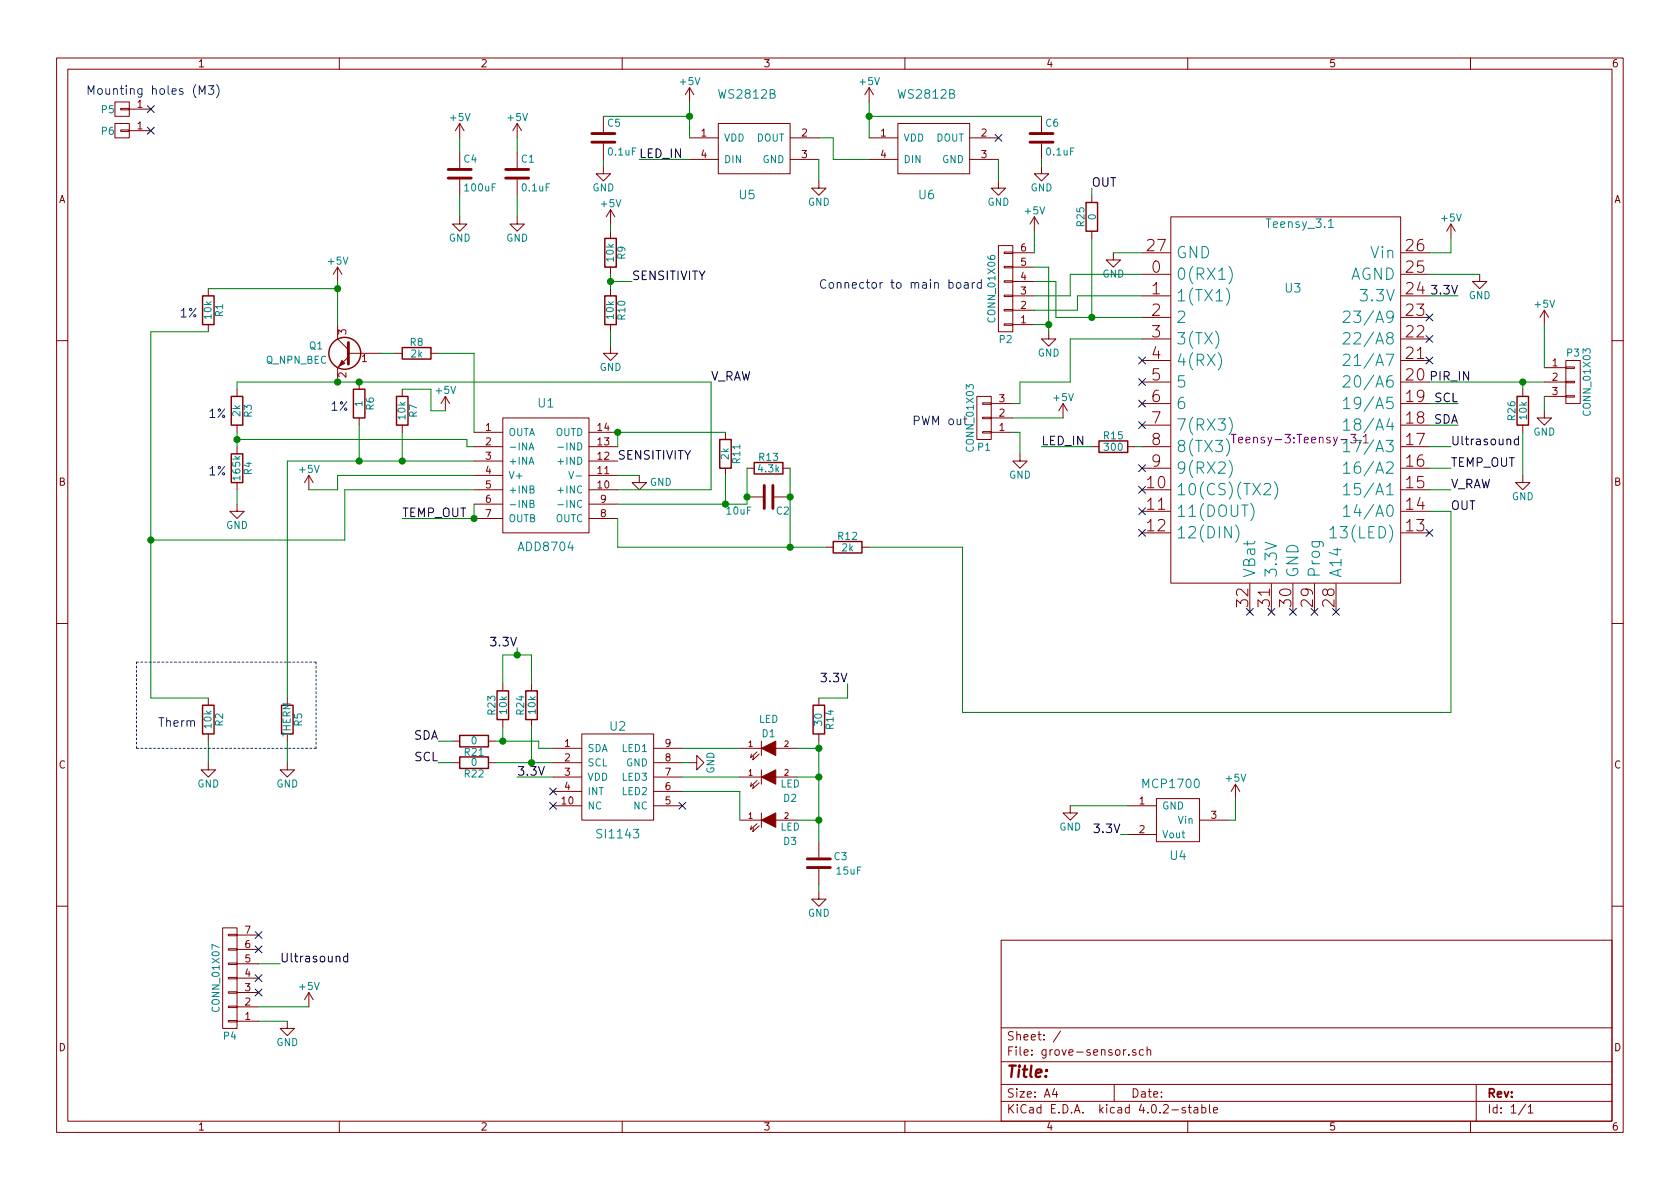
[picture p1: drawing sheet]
EESchema Schematic File Version 2
LIBS:power
LIBS:device
LIBS:transistors
LIBS:conn
LIBS:linear
LIBS:regul
LIBS:74xx
LIBS:cmos4000
LIBS:adc-dac
LIBS:memory
LIBS:xilinx
LIBS:microcontrollers
LIBS:dsp
LIBS:microchip
LIBS:analog_switches
LIBS:motorola
LIBS:texas
LIBS:intel
LIBS:audio
LIBS:interface
LIBS:digital-audio
LIBS:philips
LIBS:display
LIBS:cypress
LIBS:siliconi
LIBS:opto
LIBS:atmel
LIBS:contrib
LIBS:valves
LIBS:teensy_3.1
LIBS:grove-sensor-cache
EELAYER 25 0
EELAYER END
$Descr A4 11693 8268
encoding utf-8
Sheet 1 1
Title ""
Date ""
Rev ""
Comp ""
Comment1 ""
Comment2 ""
Comment3 ""
Comment4 ""
$EndDescr
$Comp
L Teensy_3.1 U3
U 1 1
P 8950 3050
F 0 "U3" H 9000 4100 60  0000 C CNN
F 1 "Teensy_3.1" H 9050 4550 60  0000 C CNN
F 2 "Teensy-3:Teensy-3.1" H 9050 3050 60  0000 C CNN
F 3 "" H 9050 3050 60  0000 C CNN
	1    8950 3050
	1    0    0    -1  
$EndComp
$Comp
L ADD8704 U1
U 1 1
P 3800 3250
F 0 "U1" H 3800 3700 60  0000 C CNN
F 1 "ADD8704" H 3800 2700 60  0000 C CNN
F 2 "SI1143:TSSOP-14" H 3800 3250 60  0001 C CNN
F 3 "" H 3800 3250 60  0000 C CNN
	1    3800 3250
	1    0    0    -1  
$EndComp
$Comp
L R R8
U 1 1
P 2900 2450
F 0 "R8" V 2980 2450 50  0000 C CNN
F 1 "2k" V 2900 2450 50  0000 C CNN
F 2 "Resistors_SMD:R_0603_HandSoldering" V 2830 2450 50  0001 C CNN
F 3 "" H 2900 2450 50  0000 C CNN
	1    2900 2450
	0    -1   -1   0   
$EndComp
$Comp
L R R1
U 1 1
P 1450 2150
F 0 "R1" V 1530 2150 50  0000 C CNN
F 1 "10k" V 1450 2150 50  0000 C CNN
F 2 "Resistors_SMD:R_0603_HandSoldering" V 1380 2150 50  0001 C CNN
F 3 "" H 1450 2150 50  0000 C CNN
	1    1450 2150
	1    0    0    -1  
$EndComp
$Comp
L C C1
U 1 1
P 3600 1200
F 0 "C1" H 3625 1300 50  0000 L CNN
F 1 "0.1uF" H 3625 1100 50  0000 L CNN
F 2 "Capacitors_SMD:C_0603_HandSoldering" H 3638 1050 50  0001 C CNN
F 3 "" H 3600 1200 50  0000 C CNN
	1    3600 1200
	1    0    0    -1  
$EndComp
$Comp
L +5V #PWR01
U 1 1
P 2350 1950
F 0 "#PWR01" H 2350 1800 50  0001 C CNN
F 1 "+5V" H 2350 2090 50  0000 C CNN
F 2 "" H 2350 1950 50  0000 C CNN
F 3 "" H 2350 1950 50  0000 C CNN
	1    2350 1950
	1    0    0    -1  
$EndComp
$Comp
L R R3
U 1 1
P 1650 2850
F 0 "R3" V 1730 2850 50  0000 C CNN
F 1 "2k" V 1650 2850 50  0000 C CNN
F 2 "Resistors_SMD:R_0603_HandSoldering" V 1580 2850 50  0001 C CNN
F 3 "" H 1650 2850 50  0000 C CNN
	1    1650 2850
	1    0    0    -1  
$EndComp
$Comp
L R R4
U 1 1
P 1650 3250
F 0 "R4" V 1730 3250 50  0000 C CNN
F 1 "165k" V 1650 3250 50  0000 C CNN
F 2 "Resistors_SMD:R_0603_HandSoldering" V 1580 3250 50  0001 C CNN
F 3 "" H 1650 3250 50  0000 C CNN
	1    1650 3250
	1    0    0    -1  
$EndComp
$Comp
L R R2
U 1 1
P 1450 5000
F 0 "R2" V 1530 5000 50  0000 C CNN
F 1 "10k" V 1450 5000 50  0000 C CNN
F 2 "Resistors_SMD:R_0603" V 1380 5000 50  0001 C CNN
F 3 "" H 1450 5000 50  0000 C CNN
	1    1450 5000
	1    0    0    -1  
$EndComp
$Comp
L R R5
U 1 1
P 2000 5000
F 0 "R5" V 2080 5000 50  0000 C CNN
F 1 "THERM" V 2000 5000 50  0000 C CNN
F 2 "Resistors_SMD:R_0402" V 1930 5000 50  0001 C CNN
F 3 "" H 2000 5000 50  0000 C CNN
	1    2000 5000
	1    0    0    -1  
$EndComp
$Comp
L GND #PWR02
U 1 1
P 1650 3500
F 0 "#PWR02" H 1650 3250 50  0001 C CNN
F 1 "GND" H 1650 3350 50  0000 C CNN
F 2 "" H 1650 3500 50  0000 C CNN
F 3 "" H 1650 3500 50  0000 C CNN
	1    1650 3500
	1    0    0    -1  
$EndComp
$Comp
L GND #PWR03
U 1 1
P 1450 5300
F 0 "#PWR03" H 1450 5050 50  0001 C CNN
F 1 "GND" H 1450 5150 50  0000 C CNN
F 2 "" H 1450 5300 50  0000 C CNN
F 3 "" H 1450 5300 50  0000 C CNN
	1    1450 5300
	1    0    0    -1  
$EndComp
$Comp
L GND #PWR04
U 1 1
P 2000 5300
F 0 "#PWR04" H 2000 5050 50  0001 C CNN
F 1 "GND" H 2000 5150 50  0000 C CNN
F 2 "" H 2000 5300 50  0000 C CNN
F 3 "" H 2000 5300 50  0000 C CNN
	1    2000 5300
	1    0    0    -1  
$EndComp
Text Notes 1250 2200 0    60   ~ 0
1%\n
Text Notes 1450 2900 0    60   ~ 0
1%\n
Text Notes 1450 3300 0    60   ~ 0
1%\n
$Comp
L R R6
U 1 1
P 2500 2800
F 0 "R6" V 2580 2800 50  0000 C CNN
F 1 "1" V 2500 2800 50  0000 C CNN
F 2 "Resistors_SMD:R_0603_HandSoldering" V 2430 2800 50  0001 C CNN
F 3 "" H 2500 2800 50  0000 C CNN
	1    2500 2800
	1    0    0    -1  
$EndComp
Text Notes 1100 5050 0    60   ~ 0
Therm\n
Text Notes 2300 2850 0    60   ~ 0
1%\n
$Comp
L R R7
U 1 1
P 2800 2850
F 0 "R7" V 2880 2850 50  0000 C CNN
F 1 "10k" V 2800 2850 50  0000 C CNN
F 2 "Resistors_SMD:R_0603_HandSoldering" V 2730 2850 50  0001 C CNN
F 3 "" H 2800 2850 50  0000 C CNN
	1    2800 2850
	1    0    0    -1  
$EndComp
$Comp
L +5V #PWR05
U 1 1
P 3100 2850
F 0 "#PWR05" H 3100 2700 50  0001 C CNN
F 1 "+5V" H 3100 2990 50  0000 C CNN
F 2 "" H 3100 2850 50  0000 C CNN
F 3 "" H 3100 2850 50  0000 C CNN
	1    3100 2850
	1    0    0    -1  
$EndComp
$Comp
L GND #PWR06
U 1 1
P 3600 1500
F 0 "#PWR06" H 3600 1250 50  0001 C CNN
F 1 "GND" H 3600 1350 50  0000 C CNN
F 2 "" H 3600 1500 50  0000 C CNN
F 3 "" H 3600 1500 50  0000 C CNN
	1    3600 1500
	1    0    0    -1  
$EndComp
$Comp
L +5V #PWR07
U 1 1
P 3600 950
F 0 "#PWR07" H 3600 800 50  0001 C CNN
F 1 "+5V" H 3600 1090 50  0000 C CNN
F 2 "" H 3600 950 50  0000 C CNN
F 3 "" H 3600 950 50  0000 C CNN
	1    3600 950 
	1    0    0    -1  
$EndComp
$Comp
L +5V #PWR08
U 1 1
P 2150 3400
F 0 "#PWR08" H 2150 3250 50  0001 C CNN
F 1 "+5V" H 2150 3540 50  0000 C CNN
F 2 "" H 2150 3400 50  0000 C CNN
F 3 "" H 2150 3400 50  0000 C CNN
	1    2150 3400
	1    0    0    -1  
$EndComp
Text Label 2800 3600 0    60   ~ 0
TEMP_OUT
$Comp
L +5V #PWR09
U 1 1
P 10100 1650
F 0 "#PWR09" H 10100 1500 50  0001 C CNN
F 1 "+5V" H 10100 1790 50  0000 C CNN
F 2 "" H 10100 1650 50  0000 C CNN
F 3 "" H 10100 1650 50  0000 C CNN
	1    10100 1650
	1    0    0    -1  
$EndComp
$Comp
L GND #PWR010
U 1 1
P 10300 1900
F 0 "#PWR010" H 10300 1650 50  0001 C CNN
F 1 "GND" H 10300 1750 50  0000 C CNN
F 2 "" H 10300 1900 50  0000 C CNN
F 3 "" H 10300 1900 50  0000 C CNN
	1    10300 1900
	1    0    0    -1  
$EndComp
$Comp
L GND #PWR011
U 1 1
P 7750 1750
F 0 "#PWR011" H 7750 1500 50  0001 C CNN
F 1 "GND" H 7750 1600 50  0000 C CNN
F 2 "" H 7750 1750 50  0000 C CNN
F 3 "" H 7750 1750 50  0000 C CNN
	1    7750 1750
	1    0    0    -1  
$EndComp
$Comp
L R R13
U 1 1
P 5350 3250
F 0 "R13" V 5430 3250 50  0000 C CNN
F 1 "4.3k" V 5350 3250 50  0000 C CNN
F 2 "Resistors_SMD:R_0603_HandSoldering" V 5280 3250 50  0001 C CNN
F 3 "" H 5350 3250 50  0000 C CNN
	1    5350 3250
	0    -1   -1   0   
$EndComp
$Comp
L C C2
U 1 1
P 5350 3450
F 0 "C2" V 5450 3500 50  0000 L CNN
F 1 "10uF" V 5450 3150 50  0000 L CNN
F 2 "Capacitors_SMD:C_0603_HandSoldering" H 5388 3300 50  0001 C CNN
F 3 "" H 5350 3450 50  0000 C CNN
	1    5350 3450
	0    1    1    0   
$EndComp
$Comp
L R R12
U 1 1
P 5900 3800
F 0 "R12" V 5980 3800 50  0000 C CNN
F 1 "2k" V 5900 3800 50  0000 C CNN
F 2 "Resistors_SMD:R_0603_HandSoldering" V 5830 3800 50  0001 C CNN
F 3 "" H 5900 3800 50  0000 C CNN
	1    5900 3800
	0    -1   -1   0   
$EndComp
$Comp
L R R11
U 1 1
P 5050 3150
F 0 "R11" V 5130 3150 50  0000 C CNN
F 1 "2k" V 5050 3150 50  0000 C CNN
F 2 "Resistors_SMD:R_0603_HandSoldering" V 4980 3150 50  0001 C CNN
F 3 "" H 5050 3150 50  0000 C CNN
	1    5050 3150
	1    0    0    -1  
$EndComp
$Comp
L GND #PWR012
U 1 1
P 4450 3300
F 0 "#PWR012" H 4450 3050 50  0001 C CNN
F 1 "GND" H 4600 3250 50  0000 C CNN
F 2 "" H 4450 3300 50  0000 C CNN
F 3 "" H 4450 3300 50  0000 C CNN
	1    4450 3300
	1    0    0    -1  
$EndComp
Text Label 4300 3200 0    60   ~ 0
SENSITIVITY
Text Label 4400 1950 0    60   ~ 0
SENSITIVITY
$Comp
L R R9
U 1 1
P 4250 1750
F 0 "R9" V 4330 1750 50  0000 C CNN
F 1 "10k" V 4250 1750 50  0000 C CNN
F 2 "Resistors_SMD:R_0603_HandSoldering" V 4180 1750 50  0001 C CNN
F 3 "" H 4250 1750 50  0000 C CNN
	1    4250 1750
	1    0    0    -1  
$EndComp
$Comp
L R R10
U 1 1
P 4250 2150
F 0 "R10" V 4330 2150 50  0000 C CNN
F 1 "10k" V 4250 2150 50  0000 C CNN
F 2 "Resistors_SMD:R_0603_HandSoldering" V 4180 2150 50  0001 C CNN
F 3 "" H 4250 2150 50  0000 C CNN
	1    4250 2150
	1    0    0    -1  
$EndComp
$Comp
L GND #PWR013
U 1 1
P 4250 2400
F 0 "#PWR013" H 4250 2150 50  0001 C CNN
F 1 "GND" H 4250 2250 50  0000 C CNN
F 2 "" H 4250 2400 50  0000 C CNN
F 3 "" H 4250 2400 50  0000 C CNN
	1    4250 2400
	1    0    0    -1  
$EndComp
$Comp
L +5V #PWR014
U 1 1
P 4250 1550
F 0 "#PWR014" H 4250 1400 50  0001 C CNN
F 1 "+5V" H 4250 1690 50  0000 C CNN
F 2 "" H 4250 1550 50  0000 C CNN
F 3 "" H 4250 1550 50  0000 C CNN
	1    4250 1550
	1    0    0    -1  
$EndComp
Text Label 4950 2650 0    60   ~ 0
V_RAW
Text Label 10100 3550 0    60   ~ 0
OUT
Text Label 10100 3400 0    60   ~ 0
V_RAW
Text Label 10100 3250 0    60   ~ 0
TEMP_OUT
$Comp
L GND #PWR015
U 1 1
P 7100 3150
F 0 "#PWR015" H 7100 2900 50  0001 C CNN
F 1 "GND" H 7100 3000 50  0000 C CNN
F 2 "" H 7100 3150 50  0000 C CNN
F 3 "" H 7100 3150 50  0000 C CNN
	1    7100 3150
	1    0    0    -1  
$EndComp
Text Notes 6350 2950 0    60   ~ 0
PWM out\n
$Comp
L GND #PWR016
U 1 1
P 7300 2300
F 0 "#PWR016" H 7300 2050 50  0001 C CNN
F 1 "GND" H 7300 2150 50  0000 C CNN
F 2 "" H 7300 2300 50  0000 C CNN
F 3 "" H 7300 2300 50  0000 C CNN
	1    7300 2300
	1    0    0    -1  
$EndComp
$Comp
L +5V #PWR017
U 1 1
P 7200 1600
F 0 "#PWR017" H 7200 1450 50  0001 C CNN
F 1 "+5V" H 7200 1740 50  0000 C CNN
F 2 "" H 7200 1600 50  0000 C CNN
F 3 "" H 7200 1600 50  0000 C CNN
	1    7200 1600
	1    0    0    -1  
$EndComp
Text Notes 5700 2000 0    60   ~ 0
Connector to main board\n
$Comp
L SI1143 U2
U 1 1
P 4200 5300
F 0 "U2" H 4300 5550 60  0000 C CNN
F 1 "SI1143" H 4300 4800 60  0000 C CNN
F 2 "SI1143:SI1143" H 4200 5300 60  0001 C CNN
F 3 "" H 4200 5300 60  0000 C CNN
	1    4200 5300
	1    0    0    -1  
$EndComp
Text Label 10150 2050 2    60   ~ 0
3.3V
$Comp
L GND #PWR018
U 1 1
P 4800 5300
F 0 "#PWR018" H 4800 5050 50  0001 C CNN
F 1 "GND" H 4800 5150 50  0000 C CNN
F 2 "" H 4800 5300 50  0000 C CNN
F 3 "" H 4800 5300 50  0000 C CNN
	1    4800 5300
	0    -1   -1   0   
$EndComp
Text Label 3600 5400 0    60   ~ 0
3.3V
Text Label 10150 2950 2    60   ~ 0
SDA
Text Label 10150 2800 2    60   ~ 0
SCL
Text Label 3050 5150 2    60   ~ 0
SDA
Text Label 3050 5300 2    60   ~ 0
SCL
NoConn ~ 4750 5600
NoConn ~ 3850 5600
$Comp
L R R14
U 1 1
P 5700 5000
F 0 "R14" V 5780 5000 50  0000 C CNN
F 1 "30" V 5700 5000 50  0000 C CNN
F 2 "Resistors_SMD:R_0603_HandSoldering" V 5630 5000 50  0001 C CNN
F 3 "" H 5700 5000 50  0000 C CNN
	1    5700 5000
	1    0    0    -1  
$EndComp
$Comp
L C C3
U 1 1
P 5700 6000
F 0 "C3" H 5500 5950 50  0000 L CNN
F 1 "15uF" H 5400 6050 50  0000 L CNN
F 2 "Capacitors_SMD:C_0603_HandSoldering" H 5738 5850 50  0001 C CNN
F 3 "" H 5700 6000 50  0000 C CNN
	1    5700 6000
	-1   0    0    1   
$EndComp
$Comp
L GND #PWR019
U 1 1
P 5700 6200
F 0 "#PWR019" H 5700 5950 50  0001 C CNN
F 1 "GND" H 5700 6050 50  0000 C CNN
F 2 "" H 5700 6200 50  0000 C CNN
F 3 "" H 5700 6200 50  0000 C CNN
	1    5700 6200
	1    0    0    -1  
$EndComp
Text Label 5900 4750 2    60   ~ 0
3.3V
$Comp
L LED D1
U 1 1
P 5350 5200
F 0 "D1" H 5350 5300 50  0000 C CNN
F 1 "LED" H 5350 5400 50  0000 C CNN
F 2 "LEDs:LED_0805" H 5350 5200 50  0001 C CNN
F 3 "" H 5350 5200 50  0000 C CNN
	1    5350 5200
	1    0    0    -1  
$EndComp
$Comp
L LED D2
U 1 1
P 5350 5400
F 0 "D2" H 5500 5250 50  0000 C CNN
F 1 "LED" H 5500 5350 50  0000 C CNN
F 2 "LEDs:LED_0805" H 5350 5400 50  0001 C CNN
F 3 "" H 5350 5400 50  0000 C CNN
	1    5350 5400
	1    0    0    -1  
$EndComp
$Comp
L LED D3
U 1 1
P 5350 5700
F 0 "D3" H 5500 5550 50  0000 C CNN
F 1 "LED" H 5500 5650 50  0000 C CNN
F 2 "LEDs:LED_0805" H 5350 5700 50  0001 C CNN
F 3 "" H 5350 5700 50  0000 C CNN
	1    5350 5700
	1    0    0    -1  
$EndComp
NoConn ~ 3850 5500
Text Label 9950 2650 0    60   ~ 0
PIR_IN
NoConn ~ 9950 3700
NoConn ~ 9950 2500
NoConn ~ 9950 2350
NoConn ~ 9950 2200
NoConn ~ 8700 4250
NoConn ~ 8850 4250
NoConn ~ 9000 4250
NoConn ~ 9150 4250
NoConn ~ 9300 4250
$Comp
L CONN_01X06 P2
U 1 1
P 7000 2000
F 0 "P2" H 7000 2350 50  0000 C CNN
F 1 "CONN_01X06" V 7100 2000 50  0000 C CNN
F 2 "Pin_Headers:Pin_Header_Straight_1x06" H 7000 2000 50  0001 C CNN
F 3 "" H 7000 2000 50  0000 C CNN
	1    7000 2000
	-1   0    0    1   
$EndComp
$Comp
L R R21
U 1 1
P 3300 5150
F 0 "R21" V 3380 5150 50  0000 C CNN
F 1 "0" V 3300 5150 50  0000 C CNN
F 2 "Resistors_SMD:R_0603_HandSoldering" V 3230 5150 50  0001 C CNN
F 3 "" H 3300 5150 50  0000 C CNN
	1    3300 5150
	0    1    1    0   
$EndComp
$Comp
L R R22
U 1 1
P 3300 5300
F 0 "R22" V 3380 5300 50  0000 C CNN
F 1 "0" V 3300 5300 50  0000 C CNN
F 2 "Resistors_SMD:R_0603_HandSoldering" V 3230 5300 50  0001 C CNN
F 3 "" H 3300 5300 50  0000 C CNN
	1    3300 5300
	0    1    1    0   
$EndComp
$Comp
L R R23
U 1 1
P 3500 4900
F 0 "R23" V 3580 4900 50  0000 C CNN
F 1 "10k" V 3500 4900 50  0000 C CNN
F 2 "Resistors_SMD:R_0603_HandSoldering" V 3430 4900 50  0001 C CNN
F 3 "" H 3500 4900 50  0000 C CNN
	1    3500 4900
	-1   0    0    1   
$EndComp
$Comp
L R R24
U 1 1
P 3700 4900
F 0 "R24" V 3780 4900 50  0000 C CNN
F 1 "10k" V 3700 4900 50  0000 C CNN
F 2 "Resistors_SMD:R_0603_HandSoldering" V 3630 4900 50  0001 C CNN
F 3 "" H 3700 4900 50  0000 C CNN
	1    3700 4900
	-1   0    0    1   
$EndComp
Text Label 3600 4500 2    60   ~ 0
3.3V
Text Label 7600 1300 0    60   ~ 0
OUT
$Comp
L R R25
U 1 1
P 7600 1500
F 0 "R25" V 7680 1500 50  0000 C CNN
F 1 "0" V 7600 1500 50  0000 C CNN
F 2 "Resistors_SMD:R_0603_HandSoldering" V 7530 1500 50  0001 C CNN
F 3 "" H 7600 1500 50  0000 C CNN
	1    7600 1500
	-1   0    0    1   
$EndComp
$Comp
L C C4
U 1 1
P 3200 1200
F 0 "C4" H 3225 1300 50  0000 L CNN
F 1 "100uF" H 3225 1100 50  0000 L CNN
F 2 "Capacitors_SMD:C_1210_HandSoldering" H 3238 1050 50  0001 C CNN
F 3 "" H 3200 1200 50  0000 C CNN
	1    3200 1200
	1    0    0    -1  
$EndComp
$Comp
L +5V #PWR020
U 1 1
P 3200 950
F 0 "#PWR020" H 3200 800 50  0001 C CNN
F 1 "+5V" H 3200 1090 50  0000 C CNN
F 2 "" H 3200 950 50  0000 C CNN
F 3 "" H 3200 950 50  0000 C CNN
	1    3200 950 
	1    0    0    -1  
$EndComp
$Comp
L GND #PWR021
U 1 1
P 3200 1500
F 0 "#PWR021" H 3200 1250 50  0001 C CNN
F 1 "GND" H 3200 1350 50  0000 C CNN
F 2 "" H 3200 1500 50  0000 C CNN
F 3 "" H 3200 1500 50  0000 C CNN
	1    3200 1500
	1    0    0    -1  
$EndComp
$Comp
L GND #PWR022
U 1 1
P 10750 2850
F 0 "#PWR022" H 10750 2600 50  0001 C CNN
F 1 "GND" H 10750 2700 50  0000 C CNN
F 2 "" H 10750 2850 50  0000 C CNN
F 3 "" H 10750 2850 50  0000 C CNN
	1    10750 2850
	1    0    0    -1  
$EndComp
$Comp
L R R26
U 1 1
P 10600 2850
F 0 "R26" V 10680 2850 50  0000 C CNN
F 1 "10k" V 10600 2850 50  0000 C CNN
F 2 "Resistors_SMD:R_0603_HandSoldering" V 10530 2850 50  0001 C CNN
F 3 "" H 10600 2850 50  0000 C CNN
	1    10600 2850
	-1   0    0    1   
$EndComp
$Comp
L MCP1700 U4
U 1 1
P 8150 5800
F 0 "U4" H 8200 5650 60  0000 C CNN
F 1 "MCP1700" H 8150 6150 60  0000 C CNN
F 2 "TO_SOT_Packages_SMD:SOT-23" H 8150 5800 60  0001 C CNN
F 3 "" H 8150 5800 60  0000 C CNN
	1    8150 5800
	1    0    0    -1  
$EndComp
$Comp
L GND #PWR023
U 1 1
P 7450 5600
F 0 "#PWR023" H 7450 5350 50  0001 C CNN
F 1 "GND" H 7450 5450 50  0000 C CNN
F 2 "" H 7450 5600 50  0000 C CNN
F 3 "" H 7450 5600 50  0000 C CNN
	1    7450 5600
	1    0    0    -1  
$EndComp
Text Label 7800 5800 2    60   ~ 0
3.3V
$Comp
L +5V #PWR024
U 1 1
P 8600 5550
F 0 "#PWR024" H 8600 5400 50  0001 C CNN
F 1 "+5V" H 8600 5690 50  0000 C CNN
F 2 "" H 8600 5550 50  0000 C CNN
F 3 "" H 8600 5550 50  0000 C CNN
	1    8600 5550
	1    0    0    -1  
$EndComp
$Comp
L GND #PWR025
U 1 1
P 10600 3300
F 0 "#PWR025" H 10600 3050 50  0001 C CNN
F 1 "GND" H 10600 3150 50  0000 C CNN
F 2 "" H 10600 3300 50  0000 C CNN
F 3 "" H 10600 3300 50  0000 C CNN
	1    10600 3300
	1    0    0    -1  
$EndComp
NoConn ~ 7950 3400
NoConn ~ 7950 3550
NoConn ~ 7950 3700
$Comp
L WS2812B U5
U 1 1
P 5200 1050
F 0 "U5" H 5200 750 60  0000 C CNN
F 1 "WS2812B" H 5200 1450 60  0000 C CNN
F 2 "LEDs:LED_WS2812B-PLCC4" H 5200 1050 60  0001 C CNN
F 3 "" H 5200 1050 60  0000 C CNN
	1    5200 1050
	1    0    0    -1  
$EndComp
$Comp
L WS2812B U6
U 1 1
P 6450 1050
F 0 "U6" H 6450 750 60  0000 C CNN
F 1 "WS2812B" H 6450 1450 60  0000 C CNN
F 2 "LEDs:LED_WS2812B-PLCC4" H 6450 1050 60  0001 C CNN
F 3 "" H 6450 1050 60  0000 C CNN
	1    6450 1050
	1    0    0    -1  
$EndComp
$Comp
L GND #PWR026
U 1 1
P 5700 1250
F 0 "#PWR026" H 5700 1000 50  0001 C CNN
F 1 "GND" H 5700 1100 50  0000 C CNN
F 2 "" H 5700 1250 50  0000 C CNN
F 3 "" H 5700 1250 50  0000 C CNN
	1    5700 1250
	1    0    0    -1  
$EndComp
$Comp
L GND #PWR027
U 1 1
P 6950 1250
F 0 "#PWR027" H 6950 1000 50  0001 C CNN
F 1 "GND" H 6950 1100 50  0000 C CNN
F 2 "" H 6950 1250 50  0000 C CNN
F 3 "" H 6950 1250 50  0000 C CNN
	1    6950 1250
	1    0    0    -1  
$EndComp
$Comp
L +5V #PWR028
U 1 1
P 4800 700
F 0 "#PWR028" H 4800 550 50  0001 C CNN
F 1 "+5V" H 4800 840 50  0000 C CNN
F 2 "" H 4800 700 50  0000 C CNN
F 3 "" H 4800 700 50  0000 C CNN
	1    4800 700 
	1    0    0    -1  
$EndComp
$Comp
L +5V #PWR029
U 1 1
P 6050 700
F 0 "#PWR029" H 6050 550 50  0001 C CNN
F 1 "+5V" H 6050 840 50  0000 C CNN
F 2 "" H 6050 700 50  0000 C CNN
F 3 "" H 6050 700 50  0000 C CNN
	1    6050 700 
	1    0    0    -1  
$EndComp
Text Label 4450 1100 0    60   ~ 0
LED_IN
NoConn ~ 6950 950 
$Comp
L C C5
U 1 1
P 4200 950
F 0 "C5" H 4225 1050 50  0000 L CNN
F 1 "0.1uF" H 4225 850 50  0000 L CNN
F 2 "Capacitors_SMD:C_0603_HandSoldering" H 4238 800 50  0001 C CNN
F 3 "" H 4200 950 50  0000 C CNN
	1    4200 950 
	1    0    0    -1  
$EndComp
$Comp
L GND #PWR030
U 1 1
P 4200 1150
F 0 "#PWR030" H 4200 900 50  0001 C CNN
F 1 "GND" H 4200 1000 50  0000 C CNN
F 2 "" H 4200 1150 50  0000 C CNN
F 3 "" H 4200 1150 50  0000 C CNN
	1    4200 1150
	1    0    0    -1  
$EndComp
$Comp
L C C6
U 1 1
P 7250 950
F 0 "C6" H 7275 1050 50  0000 L CNN
F 1 "0.1uF" H 7275 850 50  0000 L CNN
F 2 "Capacitors_SMD:C_0603_HandSoldering" H 7288 800 50  0001 C CNN
F 3 "" H 7250 950 50  0000 C CNN
	1    7250 950 
	1    0    0    -1  
$EndComp
$Comp
L GND #PWR031
U 1 1
P 7250 1150
F 0 "#PWR031" H 7250 900 50  0001 C CNN
F 1 "GND" H 7250 1000 50  0000 C CNN
F 2 "" H 7250 1150 50  0000 C CNN
F 3 "" H 7250 1150 50  0000 C CNN
	1    7250 1150
	1    0    0    -1  
$EndComp
Text Label 7250 3100 0    60   ~ 0
LED_IN
NoConn ~ 7950 3250
NoConn ~ 7950 2950
NoConn ~ 7950 2800
NoConn ~ 7950 2650
NoConn ~ 7950 2500
$Comp
L Q_NPN_BEC Q1
U 1 1
P 2450 2450
F 0 "Q1" H 2750 2500 50  0000 R CNN
F 1 "Q_NPN_BEC" H 3050 2400 50  0000 R CNN
F 2 "TO_SOT_Packages_SMD:SOT-23" H 2650 2550 50  0001 C CNN
F 3 "" H 2450 2450 50  0000 C CNN
	1    2450 2450
	-1   0    0    -1  
$EndComp
$Comp
L CONN_01X01 P5
U 1 1
P 850 750
F 0 "P5" H 950 750 50  0000 C CNN
F 1 "CONN_01X01" H 1250 750 50  0001 C CNN
F 2 "Pin_Headers:Pin_Header_Straight_1x01" H 850 750 118 0001 C CNN
F 3 "" H 850 750 50  0000 C CNN
	1    850  750 
	-1   0    0    1   
$EndComp
$Comp
L CONN_01X01 P6
U 1 1
P 850 900
F 0 "P6" H 950 900 50  0000 C CNN
F 1 "CONN_01X01" H 1250 900 50  0001 C CNN
F 2 "Pin_Headers:Pin_Header_Straight_1x01" H 850 900 118 0001 C CNN
F 3 "" H 850 900 50  0000 C CNN
	1    850  900 
	-1   0    0    1   
$EndComp
Text Notes 600  650  0    60   ~ 0
Mounting holes (M3)\n
NoConn ~ 1050 750 
NoConn ~ 1050 900 
$Comp
L CONN_01X03 P1
U 1 1
P 6850 2900
F 0 "P1" H 6850 3100 50  0000 C CNN
F 1 "CONN_01X03" V 6950 2900 50  0000 C CNN
F 2 "Pin_Headers:Pin_Header_Straight_1x03" H 6850 2900 50  0001 C CNN
F 3 "" H 6850 2900 50  0000 C CNN
	1    6850 2900
	-1   0    0    1   
$EndComp
$Comp
L CONN_01X03 P3
U 1 1
P 10950 2650
F 0 "P3" H 10950 2850 50  0000 C CNN
F 1 "CONN_01X03" V 11050 2650 50  0000 C CNN
F 2 "Pin_Headers:Pin_Header_Straight_1x03" H 10950 2650 50  0001 C CNN
F 3 "" H 10950 2650 50  0000 C CNN
	1    10950 2650
	1    0    0    -1  
$EndComp
$Comp
L R R15
U 1 1
P 7750 3100
F 0 "R15" V 7830 3100 50  0000 C CNN
F 1 "300" V 7750 3100 50  0000 C CNN
F 2 "Resistors_SMD:R_0603_HandSoldering" V 7680 3100 50  0001 C CNN
F 3 "" H 7750 3100 50  0000 C CNN
	1    7750 3100
	0    -1   -1   0   
$EndComp
$Comp
L +5V #PWR032
U 1 1
P 10750 2250
F 0 "#PWR032" H 10750 2100 50  0001 C CNN
F 1 "+5V" H 10750 2390 50  0000 C CNN
F 2 "" H 10750 2250 50  0000 C CNN
F 3 "" H 10750 2250 50  0000 C CNN
	1    10750 2250
	1    0    0    -1  
$EndComp
Wire Wire Line
	3300 3000 3300 2450
Wire Wire Line
	3300 2450 3050 2450
Wire Wire Line
	2750 2450 2650 2450
Wire Wire Line
	2350 1950 2350 2250
Wire Wire Line
	1450 2000 2350 2000
Connection ~ 2350 2000
Wire Wire Line
	1650 2650 1650 2700
Wire Wire Line
	1650 3000 1650 3100
Wire Wire Line
	1650 3400 1650 3500
Wire Wire Line
	1650 3050 3250 3050
Wire Wire Line
	3250 3050 3250 3100
Wire Wire Line
	3250 3100 3300 3100
Connection ~ 1650 3050
Wire Wire Line
	1450 5150 1450 5300
Wire Wire Line
	2000 5150 2000 5300
Wire Wire Line
	1050 4850 1450 4850
Wire Wire Line
	1050 2300 1050 4850
Wire Wire Line
	1050 2300 1450 2300
Wire Wire Line
	2000 4850 2000 3200
Wire Wire Line
	2000 3200 3300 3200
Wire Notes Line
	950  4600 2200 4600
Wire Notes Line
	2200 4600 2200 5200
Wire Notes Line
	2200 5200 950  5200
Wire Notes Line
	950  5200 950  4600
Connection ~ 2350 2650
Wire Wire Line
	2500 2950 2500 3200
Connection ~ 2500 3200
Connection ~ 2800 3200
Wire Wire Line
	4950 2650 4950 3400
Wire Wire Line
	4950 3400 4300 3400
Connection ~ 2500 2650
Wire Wire Line
	2800 2700 3000 2700
Wire Wire Line
	3000 2700 3000 2850
Wire Wire Line
	3000 2850 3100 2850
Wire Wire Line
	1650 2650 4950 2650
Wire Wire Line
	3600 950  3600 1050
Wire Wire Line
	3600 1350 3600 1500
Wire Wire Line
	3300 3300 2350 3300
Wire Wire Line
	2350 3300 2350 3400
Wire Wire Line
	2350 3400 2150 3400
Wire Wire Line
	3300 3400 2400 3400
Wire Wire Line
	2400 3400 2400 3750
Wire Wire Line
	2400 3750 1050 3750
Connection ~ 1050 3750
Wire Wire Line
	3300 3500 3300 3600
Wire Wire Line
	3300 3600 2800 3600
Wire Wire Line
	6700 4950 10100 4950
Wire Wire Line
	10100 4950 10100 3550
Wire Wire Line
	10100 3550 9950 3550
Wire Wire Line
	9950 1750 10100 1750
Wire Wire Line
	10100 1750 10100 1650
Wire Wire Line
	9950 1900 10300 1900
Wire Wire Line
	7750 1750 7950 1750
Wire Wire Line
	6700 3800 6700 4950
Wire Wire Line
	4300 3600 4300 3800
Wire Wire Line
	5200 3500 4300 3500
Wire Wire Line
	5200 3250 5200 3500
Wire Wire Line
	5500 3250 5500 3800
Connection ~ 5200 3450
Connection ~ 5500 3450
Connection ~ 5500 3800
Wire Wire Line
	4300 3800 5750 3800
Wire Wire Line
	5050 3300 5050 3500
Connection ~ 5050 3500
Wire Wire Line
	4300 3000 5050 3000
Wire Wire Line
	4300 3100 4300 3000
Connection ~ 4300 3000
Wire Wire Line
	4300 3300 4450 3300
Wire Wire Line
	4250 2300 4250 2400
Wire Wire Line
	10100 3250 9950 3250
Wire Wire Line
	10100 3400 9950 3400
Wire Wire Line
	7100 3000 7100 3150
Wire Wire Line
	7200 1600 7200 1750
Wire Wire Line
	3600 5400 3850 5400
Wire Wire Line
	9950 2800 10150 2800
Wire Wire Line
	9950 2950 10150 2950
Wire Wire Line
	3750 5200 3850 5200
Wire Wire Line
	3450 5300 3850 5300
Wire Wire Line
	5700 5150 5700 5850
Wire Wire Line
	5700 4850 5900 4850
Wire Wire Line
	5900 4850 5900 4750
Wire Wire Line
	4750 5300 4800 5300
Wire Wire Line
	4750 5200 5150 5200
Wire Wire Line
	5550 5200 5700 5200
Connection ~ 5700 5200
Wire Wire Line
	4750 5400 5150 5400
Wire Wire Line
	5550 5400 5700 5400
Connection ~ 5700 5400
Wire Wire Line
	5700 6200 5700 6150
Wire Wire Line
	4750 5500 5150 5500
Wire Wire Line
	5150 5500 5150 5700
Wire Wire Line
	5550 5700 5700 5700
Connection ~ 5700 5700
Wire Wire Line
	9950 2050 10150 2050
Wire Wire Line
	6050 3800 6700 3800
Connection ~ 3300 3600
Wire Wire Line
	9950 2650 10750 2650
Wire Wire Line
	2800 3200 2800 3000
Wire Wire Line
	3450 5150 3750 5150
Wire Wire Line
	3750 5150 3750 5200
Wire Wire Line
	3500 5050 3500 5150
Connection ~ 3500 5150
Wire Wire Line
	3700 5050 3700 5300
Connection ~ 3700 5300
Wire Wire Line
	3500 4750 3500 4550
Wire Wire Line
	3500 4550 3700 4550
Wire Wire Line
	3600 4550 3600 4500
Wire Wire Line
	3700 4550 3700 4750
Connection ~ 3600 4550
Wire Wire Line
	7300 1850 7300 2300
Wire Wire Line
	7300 2250 7200 2250
Wire Wire Line
	7300 1850 7200 1850
Connection ~ 7300 2250
Wire Wire Line
	7950 2350 7450 2350
Wire Wire Line
	7200 1950 7350 1950
Wire Wire Line
	7350 1950 7350 2200
Wire Wire Line
	7350 2200 7950 2200
Wire Wire Line
	7200 2050 7450 2050
Wire Wire Line
	7450 2050 7450 1900
Wire Wire Line
	7450 1900 7950 1900
Wire Wire Line
	7200 2150 7500 2150
Wire Wire Line
	7500 2150 7500 2050
Wire Wire Line
	7500 2050 7950 2050
Wire Wire Line
	7600 1350 7600 1300
Wire Wire Line
	7600 1650 7600 2200
Connection ~ 7600 2200
Wire Wire Line
	3200 950  3200 1050
Wire Wire Line
	3200 1350 3200 1500
Wire Wire Line
	10750 2250 10750 2550
Wire Wire Line
	10750 2750 10750 2850
Wire Wire Line
	7450 5600 7850 5600
Wire Wire Line
	7800 5800 7850 5800
Wire Wire Line
	8550 5700 8600 5700
Wire Wire Line
	8600 5700 8600 5550
Wire Wire Line
	3050 5300 3150 5300
Wire Wire Line
	3050 5150 3150 5150
Wire Wire Line
	5700 1100 5700 1250
Wire Wire Line
	6950 1100 6950 1250
Wire Wire Line
	5700 950  5800 950 
Wire Wire Line
	5800 950  5800 1100
Wire Wire Line
	5800 1100 6050 1100
Wire Wire Line
	4800 700  4800 950 
Wire Wire Line
	6050 700  6050 950 
Wire Wire Line
	4450 1100 4800 1100
Wire Wire Line
	4250 1550 4250 1600
Wire Wire Line
	4250 1900 4250 2000
Wire Wire Line
	4400 1950 4250 1950
Connection ~ 4250 1950
Wire Wire Line
	4200 800  4800 800 
Connection ~ 4800 800 
Wire Wire Line
	4200 1100 4200 1150
Wire Wire Line
	7250 1100 7250 1150
Wire Wire Line
	7250 800  6050 800 
Connection ~ 6050 800 
Wire Wire Line
	7900 3100 7950 3100
Wire Wire Line
	7600 3100 7250 3100
Wire Wire Line
	7450 2350 7450 2650
Wire Wire Line
	7450 2650 7100 2650
Wire Wire Line
	7100 2650 7100 2800
Wire Wire Line
	7050 2900 7400 2900
Wire Wire Line
	7100 2800 7050 2800
Wire Wire Line
	7100 3000 7050 3000
$Comp
L CONN_01X07 P4
U 1 1
P 1600 6800
F 0 "P4" H 1600 7200 50  0000 C CNN
F 1 "CONN_01X07" V 1700 6800 50  0000 C CNN
F 2 "Pin_Headers:Pin_Header_Straight_1x07" H 1600 6800 50  0001 C CNN
F 3 "" H 1600 6800 50  0000 C CNN
	1    1600 6800
	-1   0    0    1   
$EndComp
$Comp
L GND #PWR033
U 1 1
P 2000 7100
F 0 "#PWR033" H 2000 6850 50  0001 C CNN
F 1 "GND" H 2000 6950 50  0000 C CNN
F 2 "" H 2000 7100 50  0000 C CNN
F 3 "" H 2000 7100 50  0000 C CNN
	1    2000 7100
	1    0    0    -1  
$EndComp
$Comp
L +5V #PWR034
U 1 1
P 2150 7000
F 0 "#PWR034" H 2150 6850 50  0001 C CNN
F 1 "+5V" H 2150 7140 50  0000 C CNN
F 2 "" H 2150 7000 50  0000 C CNN
F 3 "" H 2150 7000 50  0000 C CNN
	1    2150 7000
	1    0    0    -1  
$EndComp
Text Label 1950 6700 0    60   ~ 0
Ultrasound
Wire Wire Line
	1800 7100 2000 7100
Wire Wire Line
	1800 7000 2150 7000
Wire Wire Line
	1800 6700 1950 6700
NoConn ~ 1800 6900
NoConn ~ 1800 6800
NoConn ~ 1800 6600
NoConn ~ 1800 6500
Text Label 10100 3100 0    60   ~ 0
Ultrasound
Wire Wire Line
	9950 3100 10100 3100
Wire Wire Line
	10600 2700 10600 2650
Connection ~ 10600 2650
Wire Wire Line
	10600 3000 10600 3300
$Comp
L +5V #PWR035
U 1 1
P 7400 2900
F 0 "#PWR035" H 7400 2750 50  0001 C CNN
F 1 "+5V" H 7400 3040 50  0000 C CNN
F 2 "" H 7400 2900 50  0000 C CNN
F 3 "" H 7400 2900 50  0000 C CNN
	1    7400 2900
	1    0    0    -1  
$EndComp
$EndSCHEMATC
